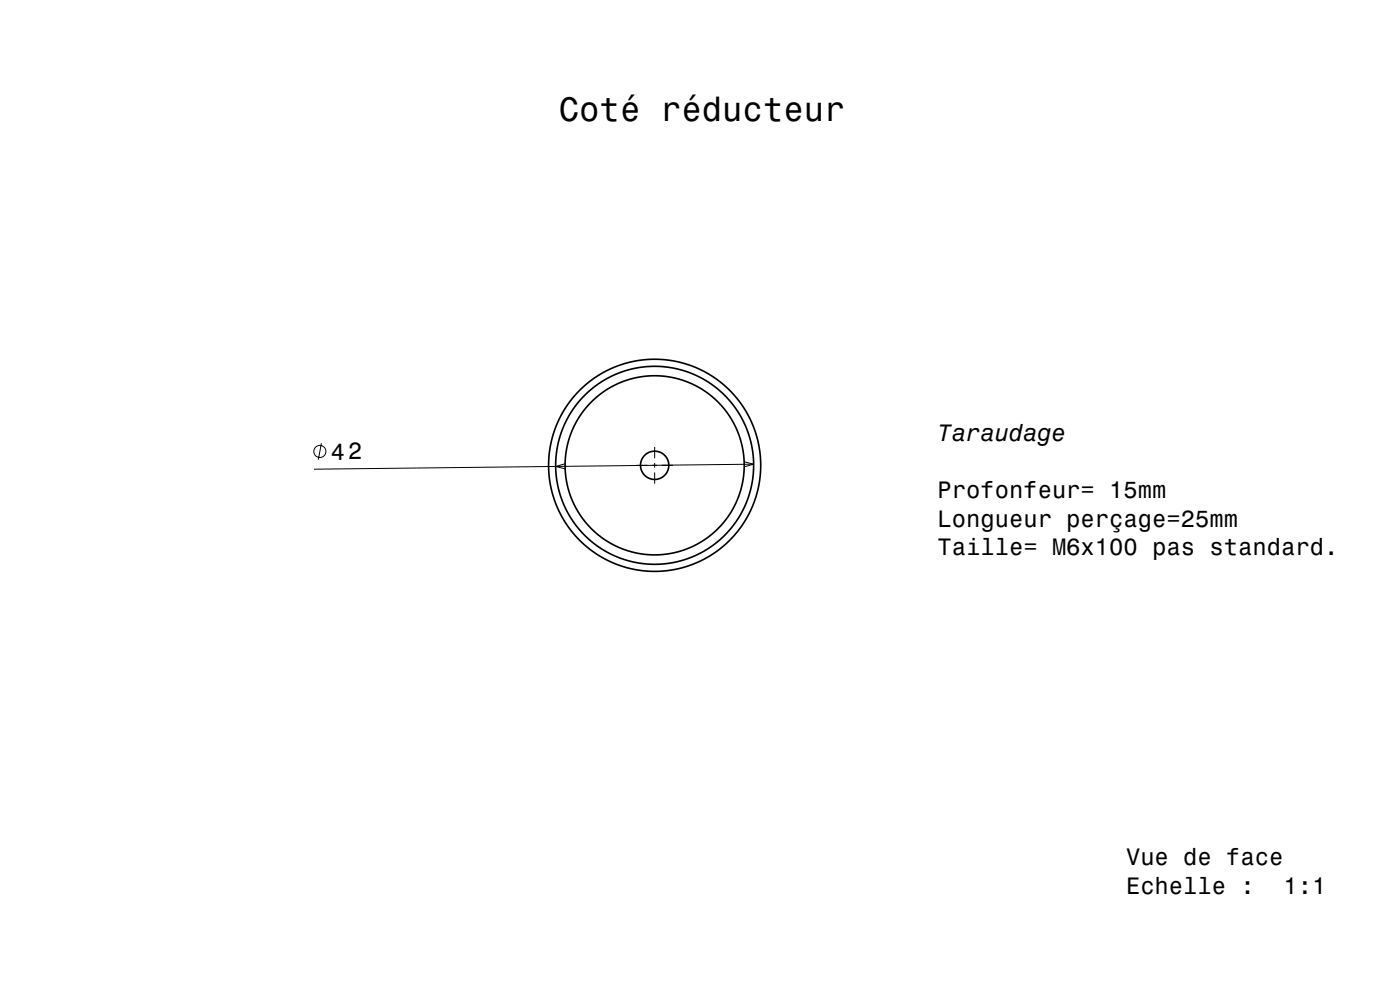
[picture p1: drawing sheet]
<svg xmlns="http://www.w3.org/2000/svg" width="297mm" height="210mm" viewBox="0 0 297 210" stroke-linecap="round" stroke-linejoin="round" font-family="sans-serif">
<g fill="none" stroke="#000" stroke-width=".35">
<circle cx="138.9" cy="98.7" r="3"/>
<circle cx="138.9" cy="98.7" r="21"/>
<circle cx="138.9" cy="98.7" r="22.5"/>
<circle cx="138.9" cy="98.7" r="19"/>
</g>
<g fill="none" stroke="#000" stroke-width=".21">
<path d="M68.2 94l-.7 3.5M119.8 98.4l-1.9 .5 1.9 .5M135 98.7h2.4M138.4 98.7h1M138.9 94.8v2.4M138.9 98.2v1M140.4 98.7h2.4M157.9 98l2 .5-1.9 .5M159.9 98.5l-93.3 1M138.9 100.2v2.4"/>
<circle cx="67.9" cy="95.8" r="1.28"/>
</g>
<text font-size="7.2" x="118.5" y="25.6">Coté réducteur</text>
<g font-size="5">
<text x="198.9" y="93.6">Taraudage</text>
<text x="70.2" y="97.5" transform="rotate(-1 70.2 97.5)">42</text>
<text x="198.9" y="105.6">Profonfeur= 15mm</text>
<text x="198.9" y="111.7">Longueur perçage=25mm</text>
<text x="198.9" y="117.7">Taille= M6x100 pas standard.</text>
<text x="238.9" y="183.6">Vue de face</text>
<text x="238.9" y="189.6">Echelle :</text>
<text x="272.3" y="189.6">1:1</text>
</g>
</svg>
